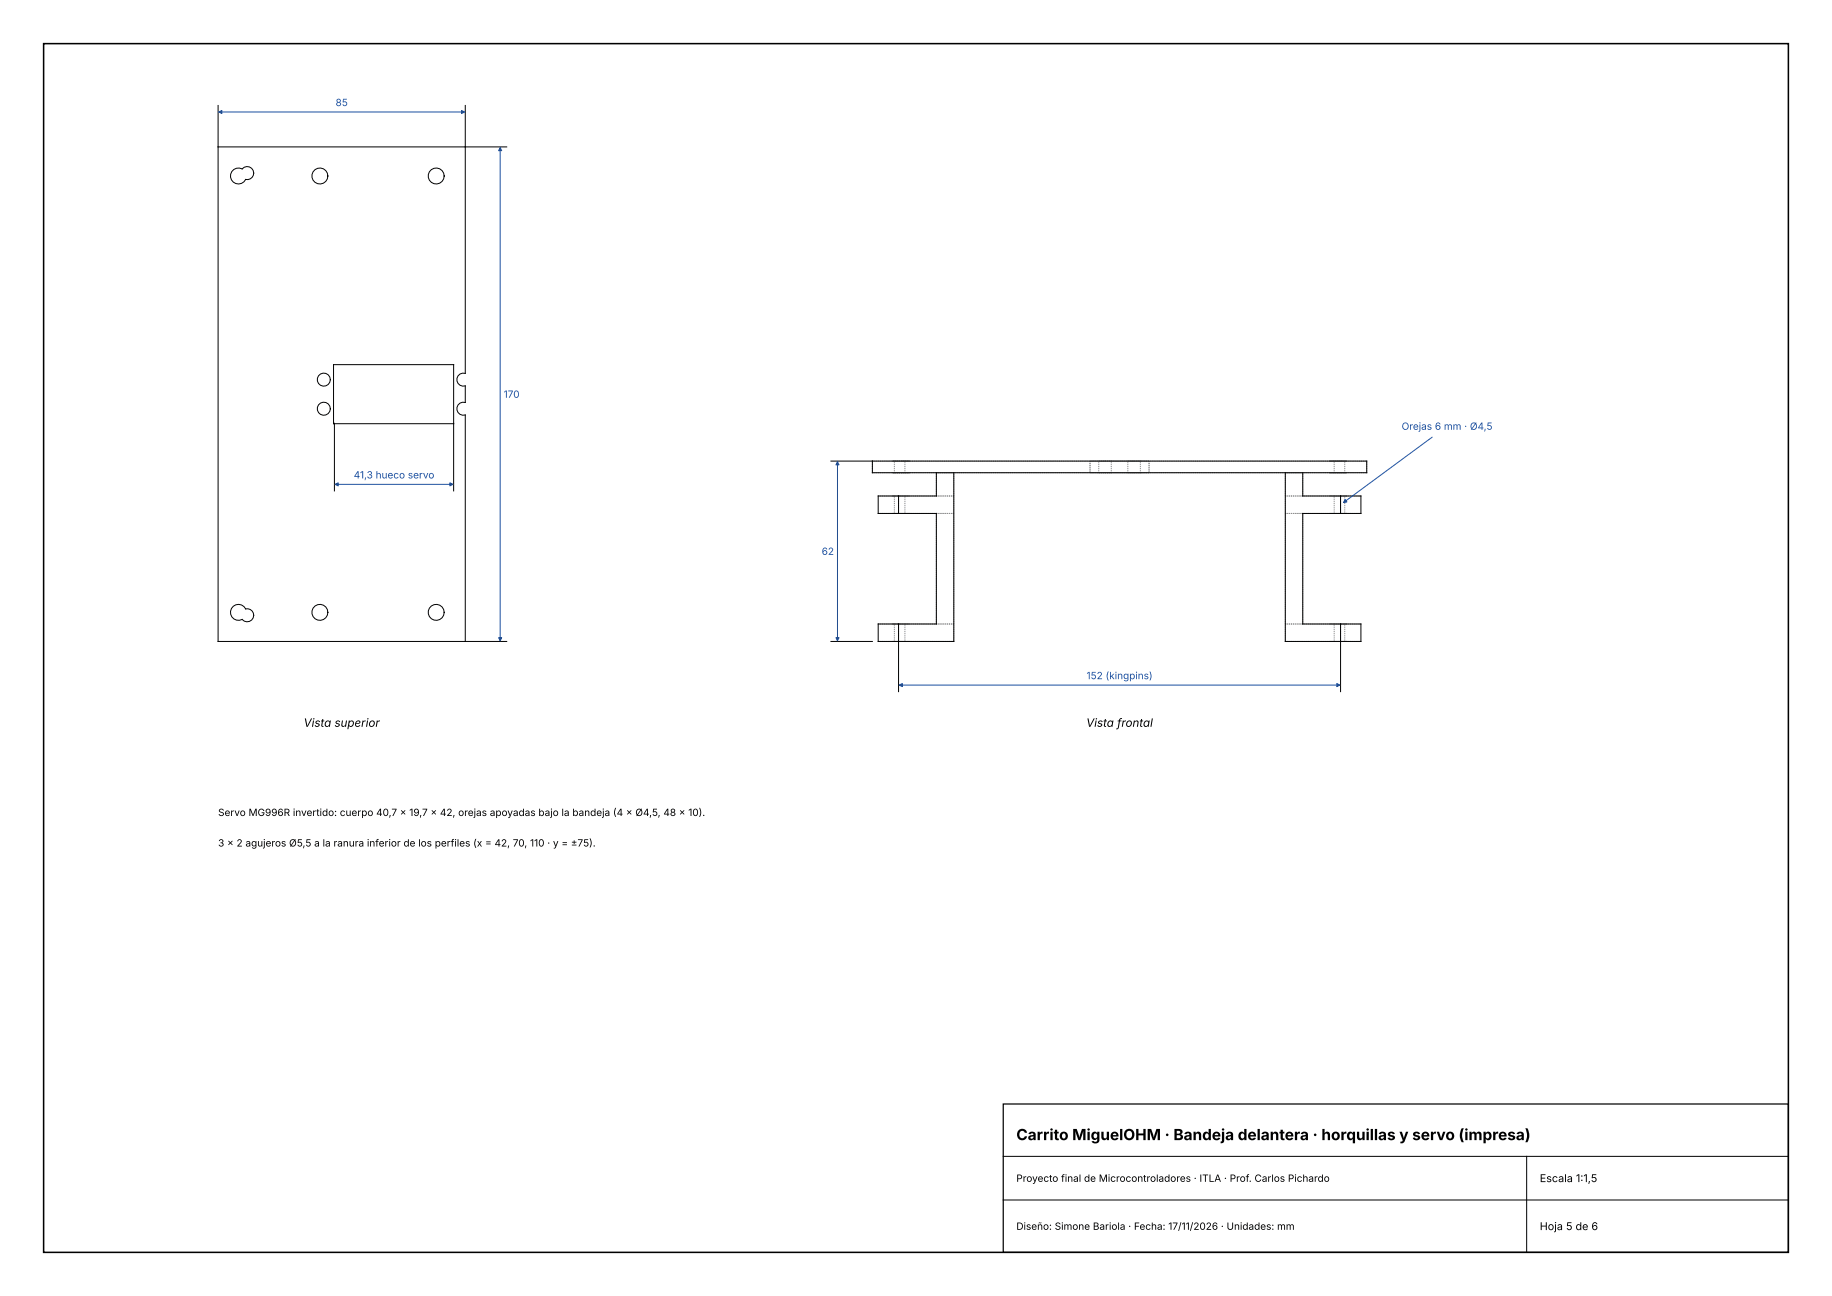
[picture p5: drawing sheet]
<svg xmlns="http://www.w3.org/2000/svg" width="420mm" height="297mm" viewBox="0 0 420 297" stroke-linecap="round" stroke-linejoin="round" font-family="sans-serif">
<path d="M10 10h400v277h-400z" fill="none" stroke="#000" stroke-width=".35"/>
<path d="M230 253h180v34h-180z" fill="none" stroke="#000" stroke-width=".28"/>
<g fill="none" stroke="#000" stroke-width=".23">
<path d="M50 24.2v122.8h66.2M50 33.7h66.2M53.6 38.8l.6-.2 .7-.1 .6 .2a1.5 1.5 0 0 1 2.6 .5 1.5 1.5 0 0 1-1.8 1.9 1.83 1.83 0 0 1-2.8 .6 1.83 1.83 0 0 1 .1-2.9zM106.7 24.2v61.4a1.5 1.5 0 0 0-2 1.4 1.5 1.5 0 0 0 2 1.4v3.8a1.5 1.5 0 0 0-2 1.5 1.5 1.5 0 0 0 2 1.4v51.9M76.7 97v15.5M104 97.1h-27.5v-13.5h27.5v28.9M190.5 105.7h122.8v2.6h-113.3v-2.6M206 113.7h-4.7v4h4.7M206 117.7h8.7v25.3h-8.7M206 113.7v4M214.7 108.3v5.4h-8.7M218.7 108.3v38.7h-17.4v-4h4.7"/>
<path d="M294.7 108.3v38.7h17.3v-4h-4.7M298.7 108.3v5.4h8.6M307.3 113.7h4.7v4h-4.7M307.3 117.7h-8.6v25.3h8.6M307.3 113.7v4M53.5 138.9a1.83 1.83 0 0 1 2.8 .6 1.5 1.5 0 0 1 1.8 2 1.5 1.5 0 0 1-2.6 .5 1.83 1.83 0 0 1-2.4-.6 1.83 1.83 0 0 1 .4-2.5zM190.5 147h9.5M206 143v15.5M307.3 143v15.5M230 275h180M230 265h180M350 265v22"/>
<circle cx="73.3" cy="40.3" r="1.83"/>
<circle cx="100" cy="40.3" r="1.83"/>
<circle cx="74.2" cy="87" r="1.5"/>
<circle cx="74.2" cy="93.7" r="1.5"/>
<circle cx="73.3" cy="140.3" r="1.83"/>
<circle cx="100" cy="140.3" r="1.83"/>
</g>
<g fill="none" stroke="#8c8c8c" stroke-width=".23" stroke-dasharray=".2 .2" stroke-linecap="butt">
<path d="M200 108.3h51.9M200 105.7h51.9M200 108.3v-2.6M201.3 117.7h4.7M201.3 113.7h4.7M204.5 108.3h1.5M204.5 105.7h1.5M204.5 117.7h1.5M204.5 113.7h1.5M204.8 108.3h.2M204.8 108.3h1.9M204.8 105.7h.2"/>
<path d="M204.8 105.7h1.9M204.8 117.7h.2M204.8 113.7h.2M205 108.3h-.5M205 108.3v-2.6M205 105.7h-.5M205 117.7h-.5M205 113.7h-.5M205 117.7v-4M206 108.3h1.5M206 105.7h1.5M206 117.7h1.5"/>
<path d="M206 117.7v-4M206 113.7h1.5M206.7 108.3h1.8M206.7 105.7h1.8M207.5 108.3h1M207.5 105.7h1M207.5 108.3v-2.6M207.5 117.7h1M207.5 113.7h1M207.5 117.7v-4M208.5 108.3h-3.7M208.5 105.7h-3.7"/>
<path d="M208.5 117.7h-3.7M208.5 113.7h-3.7M214.7 108.3h4M214.7 113.7v-5.4M218.7 108.3h-4M218.7 113.7v-5.4M218.7 117.7v-4M218.7 113.7h-4M218.7 117.7h-4M218.7 117.7h-12.7M218.7 113.7h-12.7M249.9 108.3h13.5"/>
<path d="M249.9 105.7v2.6M249.9 105.7h13.5M251.8 108.3h.1M251.8 108.3h1.5M251.8 105.7h.1M251.8 105.7h1.5M251.9 108.3v-2.6M253.3 108.3h1.5M253.3 105.7h1.5M254.8 108.3h3.8M254.8 105.7h3.8M254.8 108.3v-2.6"/>
<path d="M254.8 108.3h-3M254.8 105.7h-3M258.5 108.3h.1M258.5 108.3h1.5M258.5 105.7h.1M258.5 105.7h1.5M258.6 108.3v-2.6M260 108.3h1.5M260 105.7h1.5M261.4 108.3h51.9M261.4 108.3h.1M261.4 105.7h51.9"/>
<path d="M261.4 108.3v-2.6M261.4 105.7h.1M261.5 108.3h-3M261.5 105.7h-3M263.4 108.3h-13.5M263.4 105.7v2.6M263.4 105.7h-13.5M294.7 117.7h4M294.7 117.7v-4M294.7 113.7v-5.4M294.7 117.7h12.6M294.7 113.7h12.6"/>
<path d="M294.7 113.7h4M294.7 108.3h4M298.7 108.3h-4M298.7 113.7v-5.4M304.8 117.7h1.1M304.8 113.7h1.1M304.8 108.3h1.1M304.8 108.3h1.9M304.8 105.7h1.1M304.8 105.7h1.9M305.8 117.7h1.5M305.8 113.7h1.5"/>
<path d="M305.8 108.3h1.5M305.8 105.7h1.5M305.9 117.7h-.1M305.9 113.7h-.1M305.9 108.3h-.1M305.9 117.7v-4M305.9 108.3v-2.6M305.9 105.7h-.1M306.7 108.3h1.8M306.7 105.7h1.8M307.3 117.7h4.7M307.3 117.7h1.5"/>
<path d="M307.3 117.7v-4M307.3 113.7h4.7M307.3 113.7h1.5M307.3 108.3h1.5M307.3 105.7h1.5M308.3 117.7h.2M308.3 113.7h.2M308.3 108.3h.2M308.3 117.7v-4M308.3 105.7h.2M308.3 108.3v-2.6M308.5 117.7h-3.7"/>
<path d="M308.5 113.7h-3.7M308.5 108.3h-3.7M308.5 105.7h-3.7M308.8 117.7h-.5M308.8 113.7h-.5M308.8 108.3h-.5M308.8 105.7h-.5M313.3 108.3v-2.6M201.3 147h4.7M201.3 143h4.7M204.5 147h1.5M204.5 143h1.5"/>
<path d="M204.8 147h.2M204.8 143h.2M205 147h-.5M205 143h-.5M205 147v-4M206 147h1.5M206 147v-4M206 143h1.5M207.5 147h1M207.5 143h1M207.5 147v-4M208.5 147h-3.7"/>
<path d="M208.5 143h-3.7M214.7 143v-25.3M218.7 143v-25.3M218.7 147v-4M218.7 147h-12.7M218.7 143h-4M218.7 143h-12.7M294.7 143h4M294.7 143h12.6M294.7 143v-25.3M294.7 147v-4M294.7 147h12.6"/>
<path d="M298.7 143v-25.3M304.8 143h1.1M304.8 147h1.1M305.8 143h1.5M305.8 147h1.5M305.9 143h-.1M305.9 147v-4M305.9 147h-.1M307.3 143h4.7M307.3 143h1.5M307.3 147v-4M307.3 147h4.7"/>
<path d="M307.3 147h1.5M308.3 143h.2M308.3 147h.2M308.3 147v-4M308.5 143h-3.7M308.5 147h-3.7M308.8 143h-.5M308.8 147h-.5"/>
</g>
<path d="M50.2 25.7h56.3M114.7 33.8v113M76.8 111h27M192 105.8v41M328.3 100.2l-20.3 15M206.2 157h101" fill="none" stroke="#1a4fa0" stroke-width=".23"/>
<g fill="#1a4fa0" stroke="#1a4fa0" stroke-width=".23">
<path d="M105.8 25.3l.7 .4-.7 .3z"/>
<path d="M50.2 25.7l.7-.4v.7z"/>
<path d="M114.7 33.8l.3 .7h-.7z"/>
<path d="M114.3 146.1h.7l-.3 .7z"/>
<path d="M103.1 110.6l.7 .4-.7 .4z"/>
<path d="M76.8 111l.7-.4v.8z"/>
<path d="M192 105.8l.4 .7h-.8z"/>
<path d="M191.6 146.1h.8l-.4 .7z"/>
<path d="M306.5 156.6l.7 .4-.7 .4z"/>
<path d="M206.2 157l.7-.4v.8z"/>
<path d="M308.4 114.5l.4 .5-.8 .2z"/>
</g>
<text font-size="3.5" x="233" y="261.3">Carrito MiguelOHM · Bandeja delantera · horquillas y servo (impresa)</text>
<g font-size="2.6">
<text x="69.6" y="166.6">Vista superior</text>
<text x="249" y="166.6">Vista frontal</text>
</g>
<g font-size="2.5">
<text x="353" y="270.9">Escala 1:1,5</text>
<text x="353" y="281.9">Hoja 5 de 6</text>
</g>
<g font-size="2.3" fill="#1a4fa0">
<text x="76.9" y="24.3">85</text>
<text x="115.5" y="91.2">170</text>
<text x="321.3" y="98.5">Orejas 6 mm · Ø4,5</text>
<text x="81.1" y="109.6">41,3 hueco servo</text>
<text x="188.4" y="127.2">62</text>
<text x="249.1" y="155.6">152 (kingpins)</text>
</g>
<g font-size="2.3">
<text x="50" y="187">Servo MG996R invertido: cuerpo 40,7 × 19,7 × 42, orejas apoyadas bajo la bandeja (4 × Ø4,5, 48 × 10).</text>
<text x="50" y="194">3 × 2 agujeros Ø5,5 a la ranura inferior de los perfiles (x = 42, 70, 110 · y = ±75).</text>
<text x="233" y="270.8">Proyecto final de Microcontroladores · ITLA · Prof. Carlos Pichardo</text>
<text x="233" y="281.8">Diseño: Simone Bariola · Fecha: 17/11/2026 · Unidades: mm</text>
</g>
</svg>
